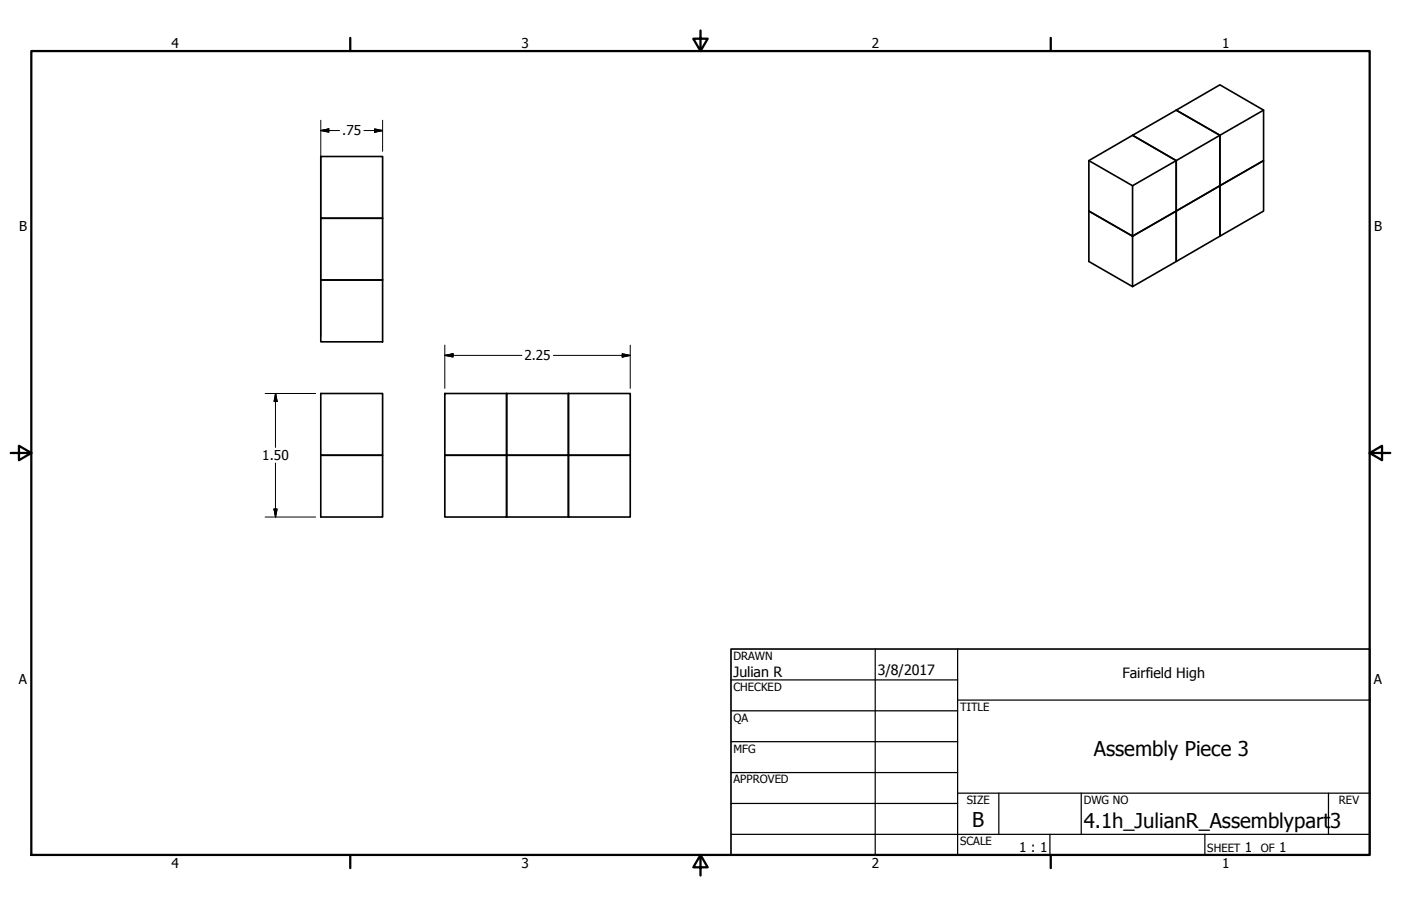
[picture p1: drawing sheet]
<svg xmlns="http://www.w3.org/2000/svg" width="432mm" height="279mm" viewBox="0 0 432 279" stroke-linecap="round" stroke-linejoin="round" font-family="sans-serif">
<!-- layer: Visible (ANSI) -->
<g fill="none" stroke="#000" stroke-width=".51">
<path d="M389.4 34l-13.4 7.7v15.6M98.9 48.3h19v19h-19zM335.6 49.5l13.5-7.8 13.4 7.8v15.6l-13.4 7.7-13.5-7.7zM335.6 49.5l13.5 7.8M376 57.3l13.4-7.8v-15.5l-13.4-7.8-13.5 7.8 13.5 7.7-13.5 7.8v15.6M376 57.3l13.4-7.8v15.6l-13.4 7.7zM98.9 67.3h19v19.1h-19zM349.1 72.8l13.4-7.7v15.5l-13.4 7.8zM362.5 65.1l13.5-7.8v-15.6l-13.5-7.7-13.4 7.7 13.4 7.8-13.4 7.8v15.5l-13.5-7.7v15.5l13.5 7.8M362.5 65.1l13.5-7.8v15.5l-13.5 7.8zM98.9 86.4h19v19h-19zM98.9 121.3h19v19.1h-19v19h19v-19h-19z"/>
<path d="M137.1 121.3h19v19.1h-19zM156.1 121.3h19.1v19.1h-19.1zM175.2 121.3h19v19.1h-19zM137.1 140.4h19v19h-19zM156.1 140.4h19.1v19h-19.1zM175.2 140.4h19v19h-19z"/>
</g>
<!-- layer: Border (ANSI) -->
<path d="M9.7 15.7h412.4v248h-412.4zM107.9 11.7v4M215.9 9.4v6.3l-2.2-3.8h4.4l-2.2 3.8M323.8 11.7v4M3.3 139.7h6.4l-3.9-2.2v4.4l3.9-2.2M422.1 139.7l3.9 2.2v-4.4l-3.9 2.2h6.4M107.9 263.7v4M215.9 263.7l2.2 3.8h-4.4l2.2-3.8v6.3M323.8 263.7v4" fill="none" stroke="#000" stroke-width=".7"/>
<!-- layer: Title (ANSI) -->
<g fill="none" stroke="#000" stroke-width=".38">
<path d="M225.3 209.7h69.8M225.3 219.2h69.8M269.7 200.2v63.5M295.1 215.9h127M295.1 200.2v63.5M225.3 228.7h69.8M225.3 238.3h69.8M225.3 257.3h196.8M225.3 247.8h69.8M295.1 244.6h127M307.8 244.6v12.7M323.6 257.3v6.4"/>
<path d="M333.2 244.6v12.7M371.3 257.3v6.4M409.4 244.6v12.7"/>
</g>
<path d="M225.3 200.2h196.8v63.5h-196.8z" fill="none" stroke="#000" stroke-width=".51"/>
<!-- layer: Dimension (ANSI) -->
<g fill="none" stroke="#000" stroke-width=".31">
<path d="M98.9 37.1v66.7M115.4 39.8l2.5 .5-2.5 .5zM117.9 37.1v9.6M98.9 40.3l2.4-.5v1zM98.9 40.3h5.7M112.1 40.3h5.8M137.1 109.6l2.5-.5v1zM137.1 109.6h23.7M137.1 106.4v13.4M170.6 109.6h23.6M191.8 109.1l2.4 .5-2.4 .5zM194.2 106.4v13.4"/>
<path d="M81.7 121.3h15.6M84.9 121.3l.5 2.5h-.9zM84.9 121.3v16.7M81.7 159.4h15.6M84.5 157h.9l-.5 2.4zM84.9 142.8v16.6"/>
</g>
<path d="M98.9 40.3l2.4-.5zM98.9 40.3l2.4-.5v1zM115.4 40.8l2.5-.5zM115.4 39.8l2.5 .5-2.5 .5zM137.1 109.6l2.5-.5zM137.1 109.6l2.5-.5v1zM191.8 110.1l2.4-.5zM191.8 109.1l2.4 .5-2.4 .5zM85 121.3l.4 2.5zM85 121.3l.4 2.5h-.9zM84.5 157l.5 2.4zM84.5 157h.9l-.4 2.4z" fill="#000" stroke="#000" stroke-width=".31"/>
<g font-size="6.3">
<text x="337.1" y="233.1">Assembly Piece 3</text>
<text x="299.7" y="255.1">B</text>
<text x="334" y="255.3">4.1h_JulianR_Assemblypart</text>
<text x="410" y="255.3">3</text>
</g>
<g font-size="4.4">
<text x="226.1" y="208.9">Julian R</text>
<text x="270.5" y="208.2">3/8/2017</text>
<text x="345.9" y="209.2">Fairfield High</text>
</g>
<g font-size="4.2">
<text x="52.8" y="14.7">4</text>
<text x="160.8" y="14.7">3</text>
<text x="268.7" y="14.7">2</text>
<text x="376.7" y="14.7">1</text>
<text x="105.5" y="41.7">.75</text>
<text x="5.9" y="71.4">B</text>
<text x="423.5" y="71.4">B</text>
<text x="161.6" y="111.1">2.25</text>
<text x="80.8" y="141.9">1.50</text>
<text x="5.8" y="211.1">A</text>
<text x="423.4" y="211.1">A</text>
<text x="314.1" y="262.9">1 : 1</text>
<text x="383.7" y="262.8">1</text>
<text x="394.2" y="262.8">1</text>
<text x="52.8" y="267.7">4</text>
<text x="160.8" y="267.7">3</text>
<text x="268.7" y="267.7">2</text>
<text x="376.7" y="267.7">1</text>
</g>
<g font-size="3.5">
<text x="226.1" y="203.5">DRAWN</text>
<text x="226.1" y="213">CHECKED</text>
<text x="295.9" y="219.2">TITLE</text>
<text x="226.1" y="222.6">QA</text>
<text x="226.1" y="232.1">MFG</text>
<text x="226.1" y="241.6">APPROVED</text>
<text x="297.9" y="248">SIZE</text>
<text x="334" y="248">DWG NO</text>
<text x="412.7" y="247.9">REV</text>
<text x="295.9" y="260.7">SCALE</text>
<text x="372.1" y="262.8">SHEET</text>
<text x="388.6" y="262.8">OF</text>
</g>
</svg>
